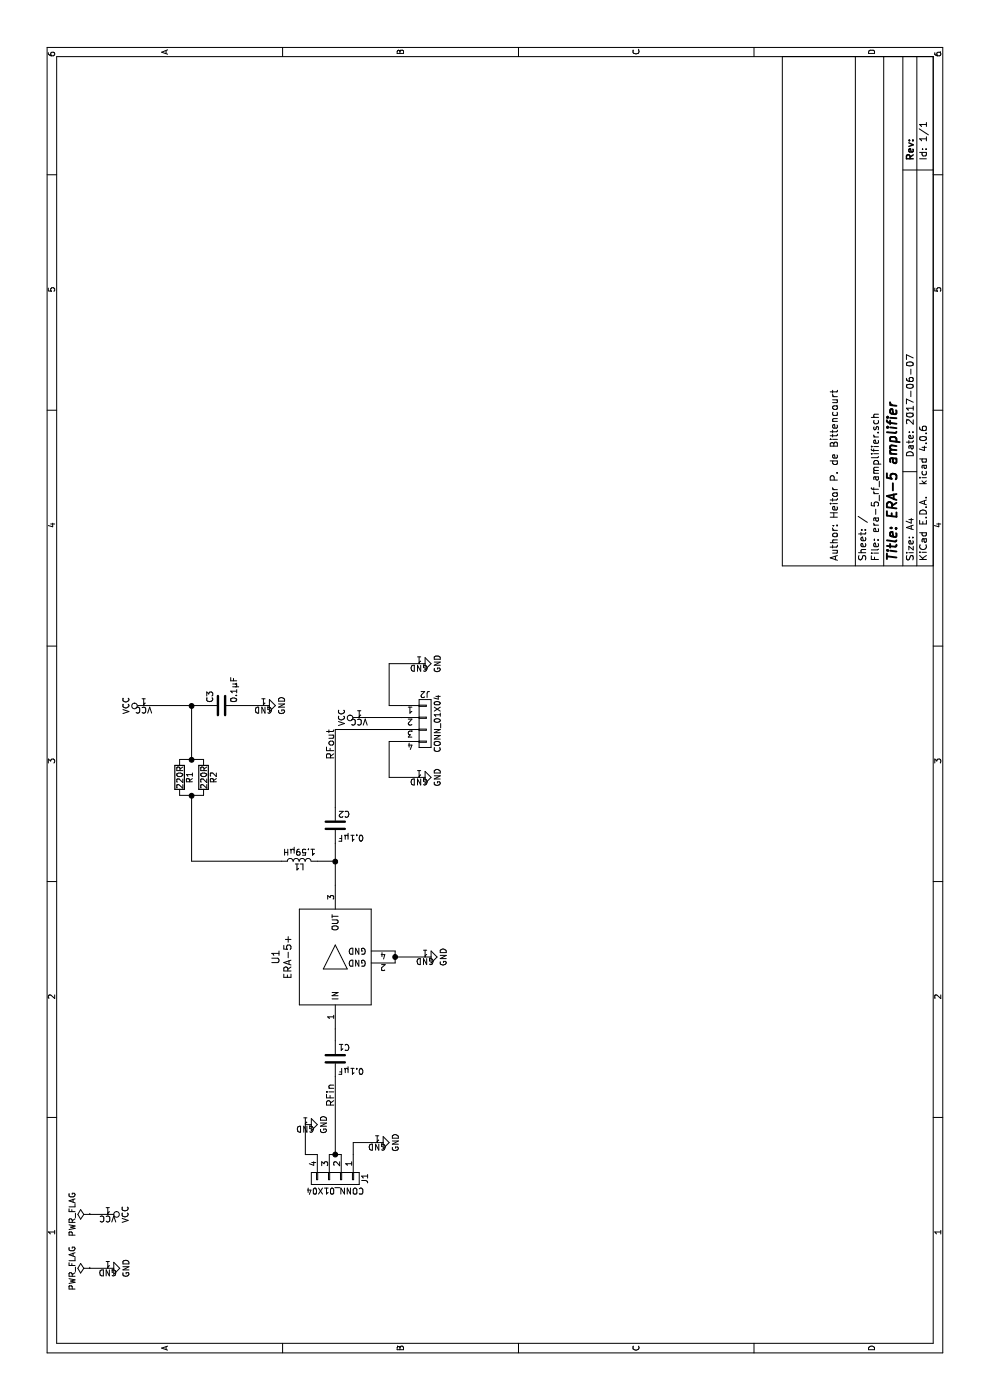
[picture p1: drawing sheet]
EESchema Schematic File Version 2
LIBS:era-5_rf_amplifier
LIBS:power
LIBS:device
LIBS:transistors
LIBS:conn
LIBS:linear
LIBS:regul
LIBS:74xx
LIBS:cmos4000
LIBS:adc-dac
LIBS:memory
LIBS:xilinx
LIBS:microcontrollers
LIBS:dsp
LIBS:microchip
LIBS:analog_switches
LIBS:motorola
LIBS:texas
LIBS:intel
LIBS:audio
LIBS:interface
LIBS:digital-audio
LIBS:philips
LIBS:display
LIBS:cypress
LIBS:siliconi
LIBS:opto
LIBS:atmel
LIBS:contrib
LIBS:valves
LIBS:mc-amplifiers
LIBS:rfcom
LIBS:mc-chokes
EELAYER 25 0
EELAYER END
$Descr A4 11693 8268
encoding utf-8
Sheet 1 1
Title "ERA-5 amplifier"
Date "2017-06-07"
Rev ""
Comp ""
Comment1 "Author: Heitor P. de Bittencourt"
Comment2 ""
Comment3 ""
Comment4 ""
$EndDescr
$Comp
L C C1
U 1 1
P 2850 2800
F 0 "C1" H 2875 2900 50  0000 L CNN
F 1 "0.1µF" H 2875 2700 50  0000 L CNN
F 2 "lib_fp:C_1206_HandSoldering" H 2888 2650 50  0001 C CNN
F 3 "" H 2850 2800 50  0001 C CNN
	1    2850 2800
	0    1    1    0   
$EndComp
$Comp
L C C2
U 1 1
P 4800 2800
F 0 "C2" H 4825 2900 50  0000 L CNN
F 1 "0.1µF" H 4825 2700 50  0000 L CNN
F 2 "lib_fp:C_1206_HandSoldering" H 4838 2650 50  0001 C CNN
F 3 "" H 4800 2800 50  0001 C CNN
	1    4800 2800
	0    1    1    0   
$EndComp
$Comp
L L L1
U 1 1
P 4500 2500
F 0 "L1" V 4450 2500 50  0000 C CNN
F 1 "1.59µH" V 4575 2500 50  0000 C CNN
F 2 "lib_fp:L_1812_HandSoldering" H 4500 2500 50  0001 C CNN
F 3 "" H 4500 2500 50  0001 C CNN
	1    4500 2500
	1    0    0    -1  
$EndComp
$Comp
L R R2
U 1 1
P 5200 1700
F 0 "R2" V 5280 1700 50  0000 C CNN
F 1 "220R" V 5200 1700 50  0000 C CNN
F 2 "lib_fp:R_1206_HandSoldering" V 5130 1700 50  0001 C CNN
F 3 "" H 5200 1700 50  0001 C CNN
	1    5200 1700
	0    1    1    0   
$EndComp
$Comp
L R R1
U 1 1
P 5200 1500
F 0 "R1" V 5280 1500 50  0000 C CNN
F 1 "220R" V 5200 1500 50  0000 C CNN
F 2 "lib_fp:R_1206_HandSoldering" V 5130 1500 50  0001 C CNN
F 3 "" H 5200 1500 50  0001 C CNN
	1    5200 1500
	0    1    1    0   
$EndComp
$Comp
L C C3
U 1 1
P 5800 1850
F 0 "C3" H 5825 1950 50  0000 L CNN
F 1 "0.1µF" H 5825 1750 50  0000 L CNN
F 2 "lib_fp:C_1206_HandSoldering" H 5838 1700 50  0001 C CNN
F 3 "" H 5800 1850 50  0001 C CNN
	1    5800 1850
	1    0    0    -1  
$EndComp
$Comp
L GND #PWR01
U 1 1
P 5800 2200
F 0 "#PWR01" H 5800 1950 50  0001 C CNN
F 1 "GND" H 5800 2050 50  0000 C CNN
F 2 "" H 5800 2200 50  0001 C CNN
F 3 "" H 5800 2200 50  0001 C CNN
	1    5800 2200
	1    0    0    -1  
$EndComp
$Comp
L VCC #PWR02
U 1 1
P 5800 1200
F 0 "#PWR02" H 5800 1050 50  0001 C CNN
F 1 "VCC" H 5800 1350 50  0000 C CNN
F 2 "" H 5800 1200 50  0001 C CNN
F 3 "" H 5800 1200 50  0001 C CNN
	1    5800 1200
	1    0    0    -1  
$EndComp
Wire Wire Line
	5800 2000 5800 2200
Wire Wire Line
	5800 1200 5800 1700
Wire Wire Line
	5350 1500 5350 1700
Wire Wire Line
	5350 1600 5800 1600
Connection ~ 5800 1600
Connection ~ 5350 1600
Wire Wire Line
	5050 1500 5050 1700
Wire Wire Line
	4500 1600 5050 1600
Connection ~ 5050 1600
$Comp
L CONN_01X04 J1
U 1 1
P 1850 2800
F 0 "J1" H 1850 3050 50  0000 C CNN
F 1 "CONN_01X04" V 1950 2800 50  0000 C CNN
F 2 "lib_fp:Pin_Header_Straight_1x04_Pitch2.54mm" H 1850 2800 50  0001 C CNN
F 3 "" H 1850 2800 50  0001 C CNN
	1    1850 2800
	-1   0    0    1   
$EndComp
$Comp
L CONN_01X04 J2
U 1 1
P 5650 3550
F 0 "J2" H 5650 3800 50  0000 C CNN
F 1 "CONN_01X04" V 5750 3550 50  0000 C CNN
F 2 "lib_fp:Pin_Header_Straight_1x04_Pitch2.54mm" H 5650 3550 50  0001 C CNN
F 3 "" H 5650 3550 50  0001 C CNN
	1    5650 3550
	0    1    1    0   
$EndComp
Wire Wire Line
	2050 2750 2050 2850
Wire Wire Line
	2050 2800 2700 2800
Connection ~ 2050 2800
$Comp
L GND #PWR03
U 1 1
P 2150 3150
F 0 "#PWR03" H 2150 2900 50  0001 C CNN
F 1 "GND" H 2150 3000 50  0000 C CNN
F 2 "" H 2150 3150 50  0001 C CNN
F 3 "" H 2150 3150 50  0001 C CNN
	1    2150 3150
	1    0    0    -1  
$EndComp
$Comp
L GND #PWR04
U 1 1
P 2300 2550
F 0 "#PWR04" H 2300 2300 50  0001 C CNN
F 1 "GND" H 2300 2400 50  0000 C CNN
F 2 "" H 2300 2550 50  0001 C CNN
F 3 "" H 2300 2550 50  0001 C CNN
	1    2300 2550
	1    0    0    -1  
$EndComp
Wire Wire Line
	2300 2550 2050 2550
Wire Wire Line
	2050 2550 2050 2650
Wire Wire Line
	2050 2950 2150 2950
Wire Wire Line
	2150 2950 2150 3150
Wire Wire Line
	4950 2800 5600 2800
Wire Wire Line
	5600 2800 5600 3350
$Comp
L GND #PWR05
U 1 1
P 5200 3500
F 0 "#PWR05" H 5200 3250 50  0001 C CNN
F 1 "GND" H 5200 3350 50  0000 C CNN
F 2 "" H 5200 3500 50  0001 C CNN
F 3 "" H 5200 3500 50  0001 C CNN
	1    5200 3500
	1    0    0    -1  
$EndComp
$Comp
L VCC #PWR06
U 1 1
P 5700 3000
F 0 "#PWR06" H 5700 2850 50  0001 C CNN
F 1 "VCC" H 5700 3150 50  0000 C CNN
F 2 "" H 5700 3000 50  0001 C CNN
F 3 "" H 5700 3000 50  0001 C CNN
	1    5700 3000
	1    0    0    -1  
$EndComp
$Comp
L GND #PWR07
U 1 1
P 6150 3500
F 0 "#PWR07" H 6150 3250 50  0001 C CNN
F 1 "GND" H 6150 3350 50  0000 C CNN
F 2 "" H 6150 3500 50  0001 C CNN
F 3 "" H 6150 3500 50  0001 C CNN
	1    6150 3500
	1    0    0    -1  
$EndComp
Wire Wire Line
	5800 3350 5800 3250
Wire Wire Line
	5800 3250 6150 3250
Wire Wire Line
	6150 3250 6150 3500
Wire Wire Line
	5700 3350 5700 3000
Wire Wire Line
	5500 3350 5500 3250
Wire Wire Line
	5500 3250 5200 3250
Wire Wire Line
	5200 3250 5200 3500
$Comp
L ERA-5+ U1
U 1 1
P 3700 2800
F 0 "U1" H 3700 3300 60  0000 C CNN
F 1 "ERA-5+" H 3700 3200 60  0000 C CNN
F 2 "lib_fp:VV105" H 3700 2800 60  0001 C CNN
F 3 "" H 3700 2800 60  0000 C CNN
	1    3700 2800
	1    0    0    -1  
$EndComp
$Comp
L GND #PWR08
U 1 1
P 3700 3550
F 0 "#PWR08" H 3700 3300 50  0001 C CNN
F 1 "GND" H 3700 3400 50  0000 C CNN
F 2 "" H 3700 3550 50  0001 C CNN
F 3 "" H 3700 3550 50  0001 C CNN
	1    3700 3550
	1    0    0    -1  
$EndComp
Wire Wire Line
	3650 3300 3750 3300
Wire Wire Line
	3700 3300 3700 3550
Connection ~ 3700 3300
$Comp
L PWR_FLAG #FLG09
U 1 1
P 1550 750
F 0 "#FLG09" H 1550 825 50  0001 C CNN
F 1 "PWR_FLAG" H 1550 900 50  0000 C CNN
F 2 "" H 1550 750 50  0001 C CNN
F 3 "" H 1550 750 50  0001 C CNN
	1    1550 750 
	1    0    0    -1  
$EndComp
$Comp
L PWR_FLAG #FLG010
U 1 1
P 1100 750
F 0 "#FLG010" H 1100 825 50  0001 C CNN
F 1 "PWR_FLAG" H 1100 900 50  0000 C CNN
F 2 "" H 1100 750 50  0001 C CNN
F 3 "" H 1100 750 50  0001 C CNN
	1    1100 750 
	1    0    0    -1  
$EndComp
$Comp
L GND #PWR011
U 1 1
P 1100 900
F 0 "#PWR011" H 1100 650 50  0001 C CNN
F 1 "GND" H 1100 750 50  0000 C CNN
F 2 "" H 1100 900 50  0001 C CNN
F 3 "" H 1100 900 50  0001 C CNN
	1    1100 900 
	1    0    0    -1  
$EndComp
$Comp
L VCC #PWR012
U 1 1
P 1550 900
F 0 "#PWR012" H 1550 750 50  0001 C CNN
F 1 "VCC" H 1550 1050 50  0000 C CNN
F 2 "" H 1550 900 50  0001 C CNN
F 3 "" H 1550 900 50  0001 C CNN
	1    1550 900 
	-1   0    0    1   
$EndComp
Wire Wire Line
	1550 750  1550 900 
Wire Wire Line
	1100 750  1100 900 
Text Label 5350 2800 0    60   ~ 0
RFout
Wire Wire Line
	3000 2800 3100 2800
Text Label 2450 2800 0    60   ~ 0
RFin
Wire Wire Line
	4650 2800 4300 2800
Wire Wire Line
	4500 2650 4500 2800
Connection ~ 4500 2800
Wire Wire Line
	4500 1600 4500 2350
$EndSCHEMATC
